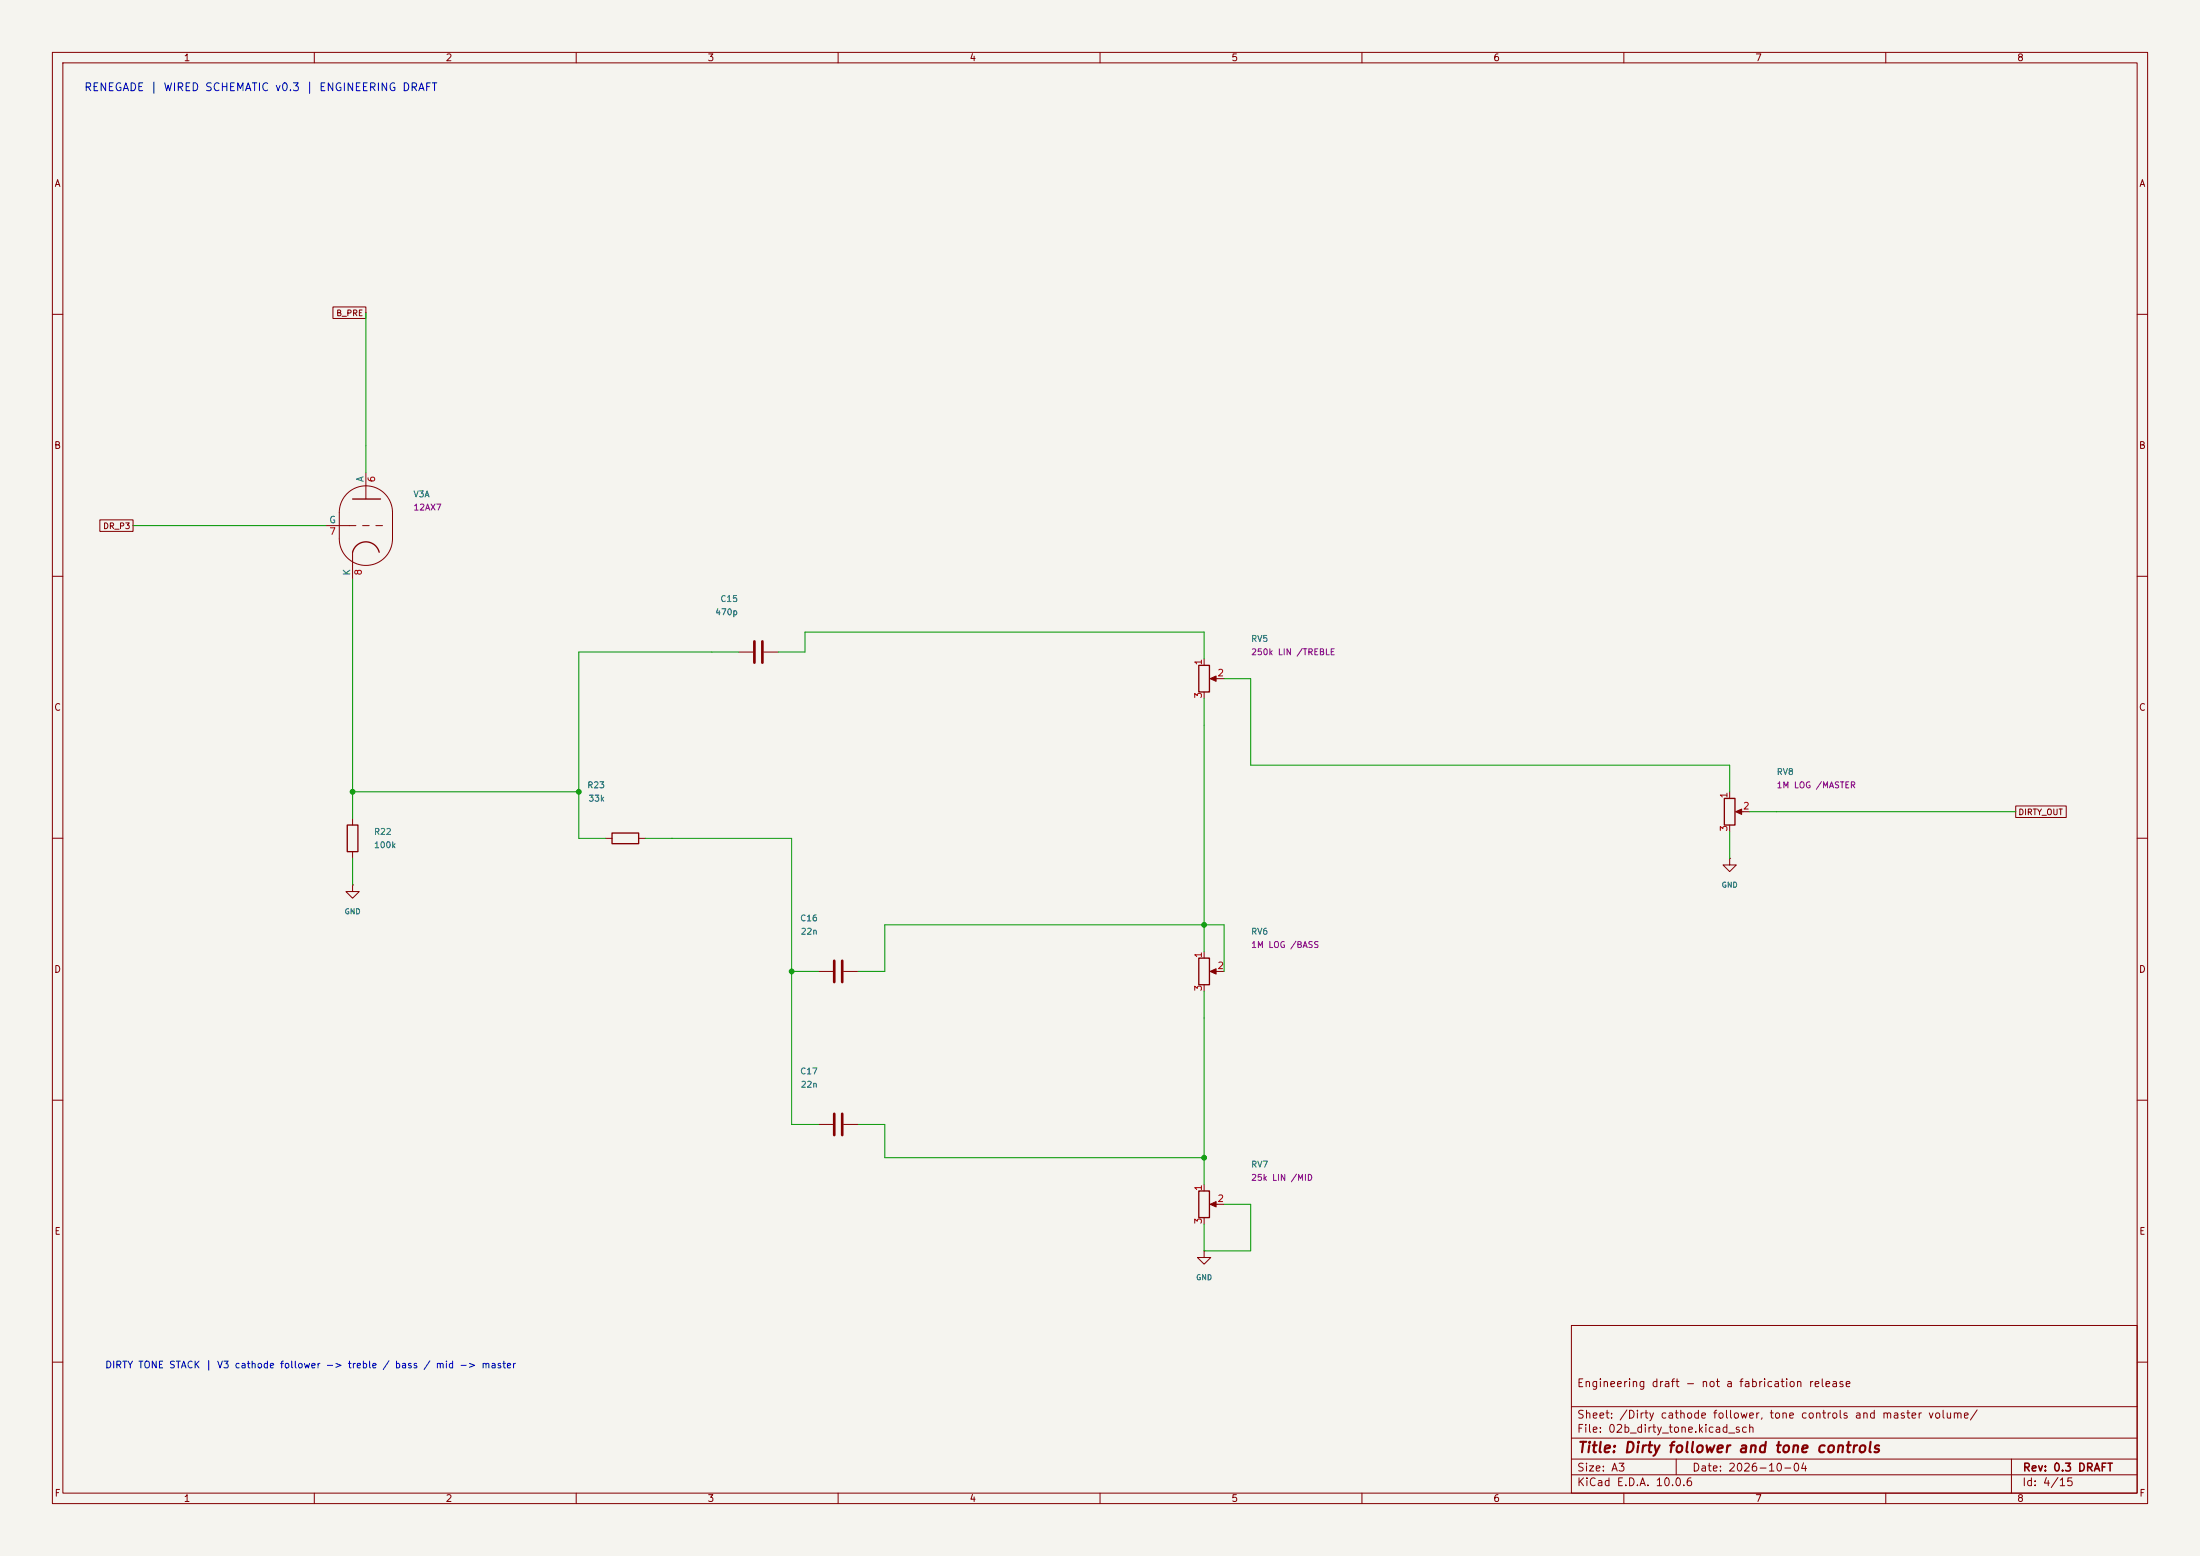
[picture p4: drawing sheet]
<svg xmlns="http://www.w3.org/2000/svg" width="420mm" height="297mm" viewBox="0 0 420 297" stroke-linecap="round" stroke-linejoin="round" font-family="sans-serif">
<path d="M0 0h420v297h-420z" fill="#f5f4ef" stroke="#f5f4ef" stroke-width=".19"/>
<g fill="none" stroke="#840000" stroke-width=".19">
<path d="M10 10h400v277h-400zM12 12h396v273h-396zM60 10v2M110 10v2M160 10v2M210 10v2M260 10v2M310 10v2M360 10v2M63.6 58.6h6.2v2.2h-6.2zM10 60h2M408 60h2"/>
<path d="M19.1 99.2h6.3v2.2h-6.3zM66.2 94.2a5.1 5.1 0 0 1 5.6-1.1 5.1 5.1 0 0 1 3.1 4.7v5.1a5.1 5.1 0 0 1-5.1 5 5.1 5.1 0 0 1-5-5v-5.1a5.1 5.1 0 0 1 1.4-3.6zM69.8 90.2v5.1M10 110h2M62.2 100.3h5.7M67.3 105.4v5.1M69.2 100.3h1.3M71.8 100.3h1.2M408 110h2M141 124.5h2.8M145.8 124.5h2.8M229.9 125.7v1.3"/>
<path d="M229.9 132.1v1.3M231.4 129.5h2.3M10 160h2M67.3 156.2v1.3M330.2 151.1v1.3M330.2 157.5v1.3M331.7 154.9h2.3M384.8 153.8h9.7v2.2h-9.7zM408 160h2M67.3 168.9v1.3h1.3l-1.3 1.3-1.3-1.3h1.3M67.3 168.9h.1M67.3 162.6v1.2"/>
<path d="M115.6 160h1.2M121.9 160h1.3M330.2 163.8v1.3h1.3l-1.3 1.3-1.3-1.3h1.3M330.2 163.8h.1M156.2 185.4h2.8M161 185.4h2.8M229.9 181.6v1.3M229.9 188v1.2M231.4 185.4h2.3M10 210h2M156.2 214.6h2.8M161 214.6h2.8"/>
<path d="M408 210h2M229.9 238.8v1.2h1.2l-1.2 1.3-1.3-1.3h1.3M229.9 238.8h.1M229.9 226.1v1.2M229.9 232.4v1.3M231.4 229.9h2.3M300 253h108v32h-108zM10 260h2M300 278.5h108M300 274.5h108M300 268.5h108M320 278.5v3"/>
<path d="M384 278.5v6.5M408 260h2M60 285v2M110 285v2M160 285v2M210 285v2M260 285v2M300 281.5h108M310 285v2M360 285v2"/>
</g>
<path d="M67.3 95.3h5.3M67.3 105.4a2.62 2.62 0 0 1 2.5-2 2.62 2.62 0 0 1 2.6 2M228.9 127h2v5.1h-2zM66.3 157.5h2v5.1h-2zM116.8 159h5.1v2h-5.1zM329.2 152.4h2v5.1h-2zM228.9 182.9h2v5.1h-2zM228.9 227.3h2v5.1h-2z" fill="none" stroke="#840000" stroke-width=".25"/>
<g fill="#840000" stroke="#840000" stroke-width=".19">
<path d="M331.3 154.9l1.2-.5v1z"/>
<path d="M231 185.4l1.2-.5v1z"/>
<path d="M231 229.9l1.2-.5v1z"/>
<path d="M231 129.5l1.2-.5v1z"/>
</g>
<path d="M144 122.4v4.1M145.5 122.4v4.1M159.3 183.4v4.1M160.8 183.4v4.1M159.3 212.6v4.1M160.8 212.6v4.1" fill="none" stroke="#840000" stroke-width=".51"/>
<g fill="none" stroke="#009600" stroke-width=".19">
<path d="M69.8 59.7v30.5M25.4 100.3h36.8M67.3 110.5v45.7M141 124.5h-30.5v35.5h5.1M148.6 124.5h5.1v-3.8h76.2v5M229.9 133.4v48.2M233.7 129.5h5.1v16.6h91.4v5M67.3 151.1h43.2M330.2 158.8v5M334 154.9h50.8M67.3 163.8v5.1M123.2 160h27.9v54.6h5.1"/>
<path d="M151.1 185.4h5.1M163.8 185.4h5.1v-8.9h64.8v8.9M229.9 189.2v36.9M163.8 214.6h5.1v6.4h61M233.7 229.9h5.1v8.9h-8.9v-5.1"/>
</g>
<g fill="#009600" stroke="#009600" stroke-width=".19">
<circle cx="67.3" cy="151.1" r=".46"/>
<circle cx="110.5" cy="151.1" r=".46"/>
<circle cx="151.1" cy="185.4" r=".46"/>
<circle cx="229.9" cy="221" r=".46"/>
<circle cx="229.9" cy="176.5" r=".46"/>
</g>
<text font-size="2" fill="#840000" x="301" y="277.8">Title: Dirty follower and tone controls</text>
<text font-size="1.5" fill="#0000c2" x="16" y="17.8">RENEGADE | WIRED SCHEMATIC v0.3 | ENGINEERING DRAFT</text>
<g font-size="1.5" fill="#840000">
<text x="300.9" y="265.1">Engineering draft - not a fabrication release</text>
<text x="300.9" y="273.8">File: 02b_dirty_tone.kicad_sch</text>
<text x="300.9" y="271.1">Sheet: /Dirty cathode follower, tone controls and master volume/</text>
<text x="300.9" y="281.2">Size: A3</text>
<text x="322.9" y="281.2">Date: 2026-10-04</text>
<text x="386" y="281.2">Rev: 0.3 DRAFT</text>
<text x="300.9" y="284">KiCad E.D.A. 10.0.6</text>
<text x="385.9" y="284">Id: 4/15</text>
</g>
<g font-size="1.3" fill="#840000">
<text x="35" y="12">1</text>
<text x="85" y="12">2</text>
<text x="135" y="12">3</text>
<text x="185" y="12">4</text>
<text x="235" y="12">5</text>
<text x="285" y="12">6</text>
<text x="335" y="12">7</text>
<text x="385" y="12">8</text>
<text x="10.3" y="36">A</text>
<text x="408.3" y="36">A</text>
<text x="10.2" y="86">B</text>
<text x="408.2" y="86">B</text>
<text x="10.2" y="136">C</text>
<text x="408.2" y="136">C</text>
<text x="10.2" y="186">D</text>
<text x="408.2" y="186">D</text>
<text x="10.3" y="236">E</text>
<text x="408.3" y="236">E</text>
<text x="10.3" y="286">F</text>
<text x="35" y="287">1</text>
<text x="85" y="287">2</text>
<text x="135" y="287">3</text>
<text x="185" y="287">4</text>
<text x="235" y="287">5</text>
<text x="285" y="287">6</text>
<text x="335" y="287">7</text>
<text x="385" y="287">8</text>
<text x="408.3" y="286">F</text>
</g>
<g font-size="1.3" fill="#006464">
<text x="69.7" y="92.1" transform="rotate(-90 69.7 92.1)">A</text>
<text x="62.7" y="100.2">G</text>
<text x="67.2" y="110" transform="rotate(-90 67.2 110)">K</text>
</g>
<g font-size="1.3" fill="#a90000">
<text x="71.9" y="92.2" transform="rotate(-90 71.9 92.2)">6</text>
<text x="62.8" y="102.4">7</text>
<text x="69.4" y="110" transform="rotate(-90 69.4 110)">8</text>
<text x="229.7" y="127.1" transform="rotate(-90 229.7 127.1)">1</text>
<text x="232.3" y="129.4">2</text>
<text x="229.7" y="133.4" transform="rotate(-90 229.7 133.4)">3</text>
<text x="330.1" y="152.5" transform="rotate(-90 330.1 152.5)">1</text>
<text x="332.6" y="154.8">2</text>
<text x="330.1" y="158.8" transform="rotate(-90 330.1 158.8)">3</text>
<text x="229.7" y="183" transform="rotate(-90 229.7 183)">1</text>
<text x="232.3" y="185.3">2</text>
<text x="229.7" y="189.3" transform="rotate(-90 229.7 189.3)">3</text>
<text x="229.7" y="227.4" transform="rotate(-90 229.7 227.4)">1</text>
<text x="229.7" y="233.8" transform="rotate(-90 229.7 233.8)">3</text>
<text x="232.3" y="229.7">2</text>
</g>
<text font-size="1.3" fill="#0000c2" x="20" y="261.5">DIRTY TONE STACK | V3 cathode follower -&gt; treble / bass / mid -&gt; master</text>
<g font-size="1.2" fill="#006464">
<text x="78.8" y="95.2">V3A</text>
<text x="136.4" y="117.7">470p</text>
<text x="137.4" y="115.2">C15</text>
<text x="238.7" y="122.8">RV5</text>
<text x="339.1" y="148.2">RV8</text>
<text x="112" y="150.7">R23</text>
<text x="112.2" y="153.3">33k</text>
<text x="71.3" y="159.6">R22</text>
<text x="71.3" y="162.2">100k</text>
<text x="152.7" y="176.1">C16</text>
<text x="152.8" y="178.7">22n</text>
<text x="238.7" y="178.7">RV6</text>
<text x="152.7" y="205.3">C17</text>
<text x="152.8" y="207.9">22n</text>
<text x="238.7" y="223.1">RV7</text>
</g>
<g font-size="1.2" fill="#840084">
<text x="78.8" y="97.7">12AX7</text>
<text x="238.7" y="125.3">250k LIN /TREBLE</text>
<text x="339.1" y="150.7">1M LOG /MASTER</text>
<text x="238.7" y="181.2">1M LOG /BASS</text>
<text x="238.7" y="225.7">25k LIN /MID</text>
</g>
<g font-size="1.1" fill="#840000">
<text x="64.1" y="60.6">B_PRE</text>
<text x="19.6" y="101.2">DR_P3</text>
<text x="385.2" y="155.9">DIRTY_OUT</text>
</g>
<g font-size="1" fill="#006464">
<text x="328.6" y="169.7">GND</text>
<text x="65.7" y="174.7">GND</text>
<text x="228.2" y="244.6">GND</text>
</g>
</svg>
